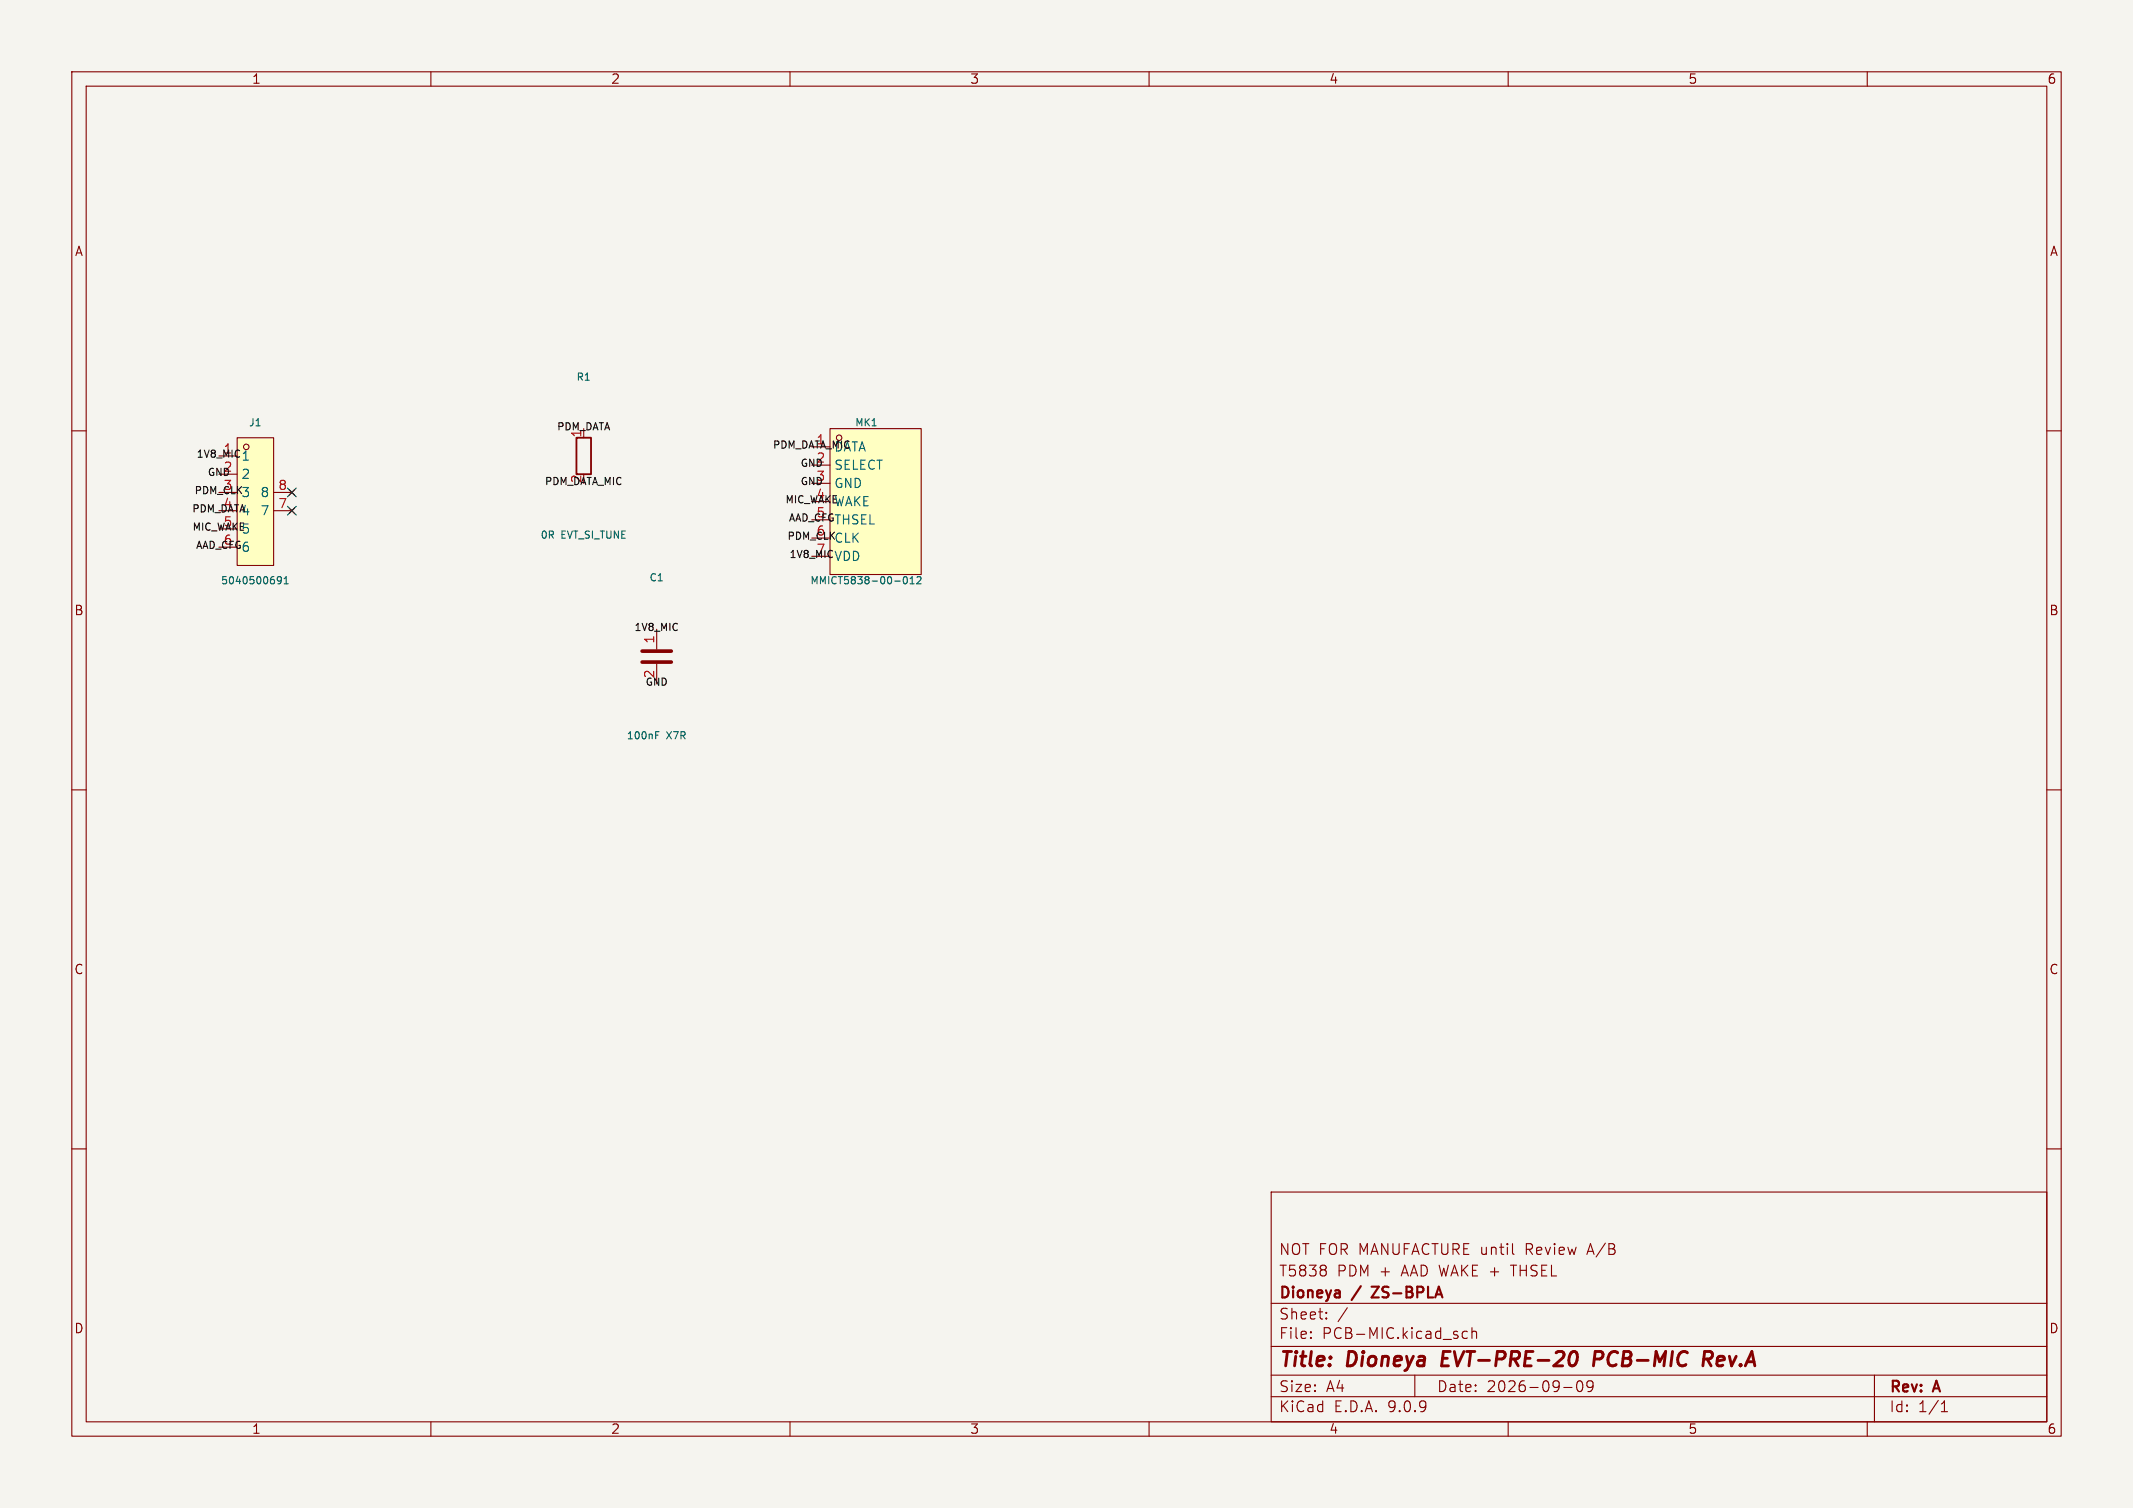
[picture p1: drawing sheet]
<svg xmlns="http://www.w3.org/2000/svg" width="297mm" height="210mm" viewBox="0 0 297 210" stroke-linecap="round" stroke-linejoin="round" font-family="sans-serif">
<path d="M0 0h297v210h-297z" fill="#f5f4ef" stroke="#f5f4ef" stroke-width=".14"/>
<g fill="none" stroke="#840000" stroke-width=".15">
<path d="M10 10h277v190h-277zM12 12h273v186h-273zM60 10v2M110 10v2M160 10v2M210 10v2M260 10v2M10 60h2M285 60h2M10 110h2M285 110h2M10 160h2"/>
<path d="M177 166h108v32h-108zM184.5 176.3a.29 .29 0 0 1 0 .5M184.5 176.9l.2 .2v.3l-.2 .2M210.7 174.6l.1 .1M285 160h2M60 198v2M110 198v2M160 198v2M177 194.5h108M177 191.5h108M177 187.5h108M177 181.5h108"/>
<path d="M182.5 186.3h.1l-.1 .1M182.5 186.3v.1M182.5 185.5v.1M182.5 185.5h.1l-.1 .1M184.7 183.6v.1M184.7 183.6h-.1l.1 .1M184.7 182.8v.1M184.7 182.8h-.1l.1 .1M187.6 182.1l-1.3 2M197 191.5v3M204.3 185.5l-.4-.1-.3 .3v.4l.1 .2 .2 .1 .4-.1M205 185.5a.37 .37 0 0 1 .6 .1v.8"/>
<path d="M205 184.9v1.5M210 198v2M217.7 193.2h1.2M219.7 192.4a.36 .36 0 0 1 .3-.1 .36 .36 0 0 1 .3 .3 .77 .77 0 0 1-.4 1.2 .91 .91 0 0 1-.2-1.4zM221.8 192.9l-.3 .3h-.3l-.2-.3v-.3l.1-.2 .4-.1 .2 .1a.99 .99 0 0 1-.3 1.4h-.3M260 198v2M261 191.5v6.5M270.3 196.6h.9M270.3 195.5l.4-.4v1.5"/>
</g>
<path d="M201 188.2l-.3 2h1M218.8 188.4a.46 .46 0 0 1 .4-.2 .46 .46 0 0 1 .4 .4 1.15 1.15 0 0 1-.8 1.6M222.9 188.2h-.8l-.2 2M223 189.2l-.2 .1h-.8M237.2 189.3h.8a.55 .55 0 0 0 .4-.5 .55 .55 0 0 0-.3-.6h-.7l-.3 2M237.7 189.3l.6 .9" fill="none" stroke="#840000" stroke-width=".4"/>
<path d="M191 179.2h1l-1 1.5h1" fill="none" stroke="#840000" stroke-width=".3"/>
<path d="M115.6 59.7h12.7v20.3h-12.7z" fill="#ffffc2"/>
<g fill="none" stroke="#840000" stroke-width=".15">
<path d="M115.6 59.7h12.7v20.3h-12.7zM113 62.2h2.6M113 64.8h2.6M113 67.3h2.6M113 69.9h2.6M113 72.4h2.6M113 74.9h2.6M113 77.5h2.6"/>
<circle cx="116.8" cy="61" r=".38"/>
</g>
<path d="M125.9 80.4l.1-.1a.53 .53 0 0 1 .4 .5 .53 .53 0 0 1-.4 .5 .66 .66 0 0 1-.1-.9zM126.7 81.3h.6M126.7 80.6l.3-.3v1M127.7 80.4l.4-.1 .1 .3-.6 .7h.6" fill="none" stroke="#006464" stroke-width=".15"/>
<path d="M33 61h5.1v17.7h-5.1z" fill="#ffffc2"/>
<g fill="none" stroke="#840000" stroke-width=".15">
<path d="M81.3 59.7v1.3M30.5 63.5h2.5M30.5 66h2.5M30.5 68.6h2.5M30.5 71.1h2.5M30.5 73.7h2.5M30.5 76.2h2.5M33 61h5.1v17.7h-5.1zM38.1 68.6h2.5M38.1 71.1h2.5M40.3 68.2l.7 .8M40.3 70.7l.7 .8"/>
<path d="M41 68.2l-.7 .8M41 70.7l-.7 .8M91.4 87.6v2.8M91.4 92.5v2.8"/>
<circle cx="34.3" cy="62.2" r=".38"/>
</g>
<path d="M38.6 80.5l.2-.2 .3 .1a.66 .66 0 0 1-.2 .9h-.2M38.6 80.7l.2 .2h.3l.1-.2M39.6 81.3h.5M39.6 80.6l.2-.3v1M91.3 102.4h.3M91.3 101.9h.5" fill="none" stroke="#006464" stroke-width=".15"/>
<path d="M89.4 90.7h4.1M89.4 92.2h4.1" fill="none" stroke="#840000" stroke-width=".51"/>
<path d="M80.3 61h2v5h-2z" fill="none" stroke="#840000" stroke-width=".25"/>
<path d="M40 68l1.2 1.2M40 70.5l1.2 1.2M41.2 68l-1.2 1.2M41.2 70.5l-1.2 1.2" fill="none" stroke="#000084" stroke-width=".15"/>
<g font-size="2.8" fill="#840000">
<text x="178" y="190.9">Title:</text>
<text x="187.7" y="190.9">Dioneya</text>
<text x="201.6" y="190.9">EVT-PRE-20</text>
<text x="223.5" y="190.9">PCB-MIC</text>
<text x="239.6" y="190.9">Rev.A</text>
</g>
<g font-size="2.1" fill="#840000">
<text x="178" y="178">T5838</text>
<text x="178" y="175">NOT FOR MANUFACTURE until</text>
<text x="186.2" y="178">PDM +</text>
<text x="195.3" y="178">AAD WAKE +</text>
<text x="211" y="178">THSEL</text>
<text x="212.7" y="175">Review</text>
<text x="221.5" y="175">A/B</text>
<text x="178" y="184">Sheet:</text>
<text x="178" y="181.2">Dioneya</text>
<text x="188.5" y="181.2">/</text>
<text x="191.8" y="181.2">ZS-BPLA</text>
<text x="178" y="186.7">File:</text>
<text x="184.1" y="186.7">PCB-MIC.kicad_sch</text>
<text x="178" y="196.9">KiCad</text>
<text x="178" y="194.1">Size:</text>
<text x="184.7" y="194.1">A4</text>
<text x="185.7" y="196.9">E.D.A.</text>
<text x="193.3" y="196.9">9.0.9</text>
<text x="200" y="194.1">Date:</text>
<text x="207" y="194.1">2026-09-09</text>
<text x="263" y="194.3">Rev:</text>
<text x="263" y="196.9">Id:</text>
<text x="267.1" y="196.9">1/1</text>
<text x="269.4" y="194.3">A</text>
</g>
<g font-size="1.8" fill="#840000">
<text x="35" y="11.9">1</text>
<text x="85" y="11.9">2</text>
<text x="135" y="11.9">3</text>
<text x="185" y="11.9">4</text>
<text x="235" y="11.9">5</text>
<text x="285" y="11.9">6</text>
<text x="10.3" y="35.9">A</text>
<text x="285.3" y="35.9">A</text>
<text x="10.3" y="85.9">B</text>
<text x="285.3" y="85.9">B</text>
<text x="10.3" y="135.9">C</text>
<text x="285.3" y="135.9">C</text>
<text x="10.3" y="185.9">D</text>
<text x="285.3" y="185.9">D</text>
<text x="35" y="199.9">1</text>
<text x="85" y="199.9">2</text>
<text x="135" y="199.9">3</text>
<text x="185" y="199.9">4</text>
<text x="235" y="199.9">5</text>
<text x="285" y="199.9">6</text>
</g>
<g font-size="1.8" fill="#0f0f0f">
<text x="31" y="63.2">1</text>
<text x="31" y="65.8">2</text>
<text x="33.5" y="64.4">1</text>
<text x="81" y="61" transform="rotate(-90 81 61)">1</text>
<text x="113.6" y="62">1</text>
<text x="113.6" y="64.5">2</text>
<text x="116.1" y="63.1">DATA</text>
<text x="31" y="68.3">3</text>
<text x="31" y="70.9">4</text>
<text x="33.5" y="69.4">3</text>
<text x="33.5" y="72">4</text>
<text x="81" y="67.4" transform="rotate(-90 81 67.4)">2</text>
<text x="113.6" y="67.1">3</text>
<text x="113.6" y="69.6">4</text>
<text x="116.1" y="70.7">WAKE</text>
<text x="31" y="73.4">5</text>
<text x="31" y="75.9">6</text>
<text x="33.5" y="74.5">5</text>
<text x="33.5" y="77.1">6</text>
<text x="113.6" y="72.1">5</text>
<text x="113.6" y="74.7">6</text>
<text x="113.6" y="77.2">7</text>
<text x="116.1" y="73.3">THSEL</text>
<text x="116.1" y="75.8">CLK</text>
<text x="116.1" y="78.3">VDD</text>
<text x="91.2" y="94.6" transform="rotate(-90 91.2 94.6)">2</text>
</g>
<g font-size="1.8" fill="#006464">
<text x="116.1" y="65.6">SELECT</text>
<text x="33.5" y="66.9">2</text>
<text x="36.2" y="69.4">8</text>
<text x="36.2" y="72">7</text>
<text x="116.1" y="68.2">GND</text>
</g>
<g font-size="1.8" fill="#a90000">
<text x="38.7" y="68.3">8</text>
<text x="38.7" y="70.9">7</text>
<text x="91.2" y="89.7" transform="rotate(-90 91.2 89.7)">1</text>
</g>
<g font-size="1.4" fill="#006464">
<text x="80.2" y="53.2">R1</text>
<text x="34.6" y="59.6">J1</text>
<text x="119" y="59.6">MK1</text>
<text x="75.2" y="75.2">0R</text>
<text x="78.1" y="75.2">EVT_SI_TUNE</text>
<text x="30.7" y="81.6">5040500691</text>
<text x="90.3" y="81.2">C1</text>
<text x="112.7" y="81.6">MMICT5838-00-012</text>
<text x="87.2" y="103.2">100nF</text>
<text x="92.8" y="103.2">X7R</text>
</g>
<g font-size="1.4" fill="#0f0f0f">
<text x="27.3" y="64">1V8_MIC</text>
<text x="77.5" y="60.1">PDM_DATA</text>
<text x="107.5" y="62.7">PDM_DATA_MIC</text>
<text x="111.4" y="65.2">GND</text>
<text x="26.7" y="71.6">PDM_DATA</text>
<text x="27" y="69">PDM_CLK</text>
<text x="28.8" y="66.5">GND</text>
<text x="75.8" y="67.8">PDM_DATA_MIC</text>
<text x="109.3" y="70.3">MIC_WAKE</text>
<text x="111.4" y="67.8">GND</text>
<text x="26.7" y="74.1">MIC_WAKE</text>
<text x="27.2" y="76.7">AAD_CFG</text>
<text x="109.5" y="75.4">PDM_CLK</text>
<text x="109.7" y="72.8">AAD_CFG</text>
<text x="109.8" y="77.9">1V8_MIC</text>
<text x="88.2" y="88.1">1V8_MIC</text>
<text x="89.8" y="95.7">GND</text>
</g>
</svg>
